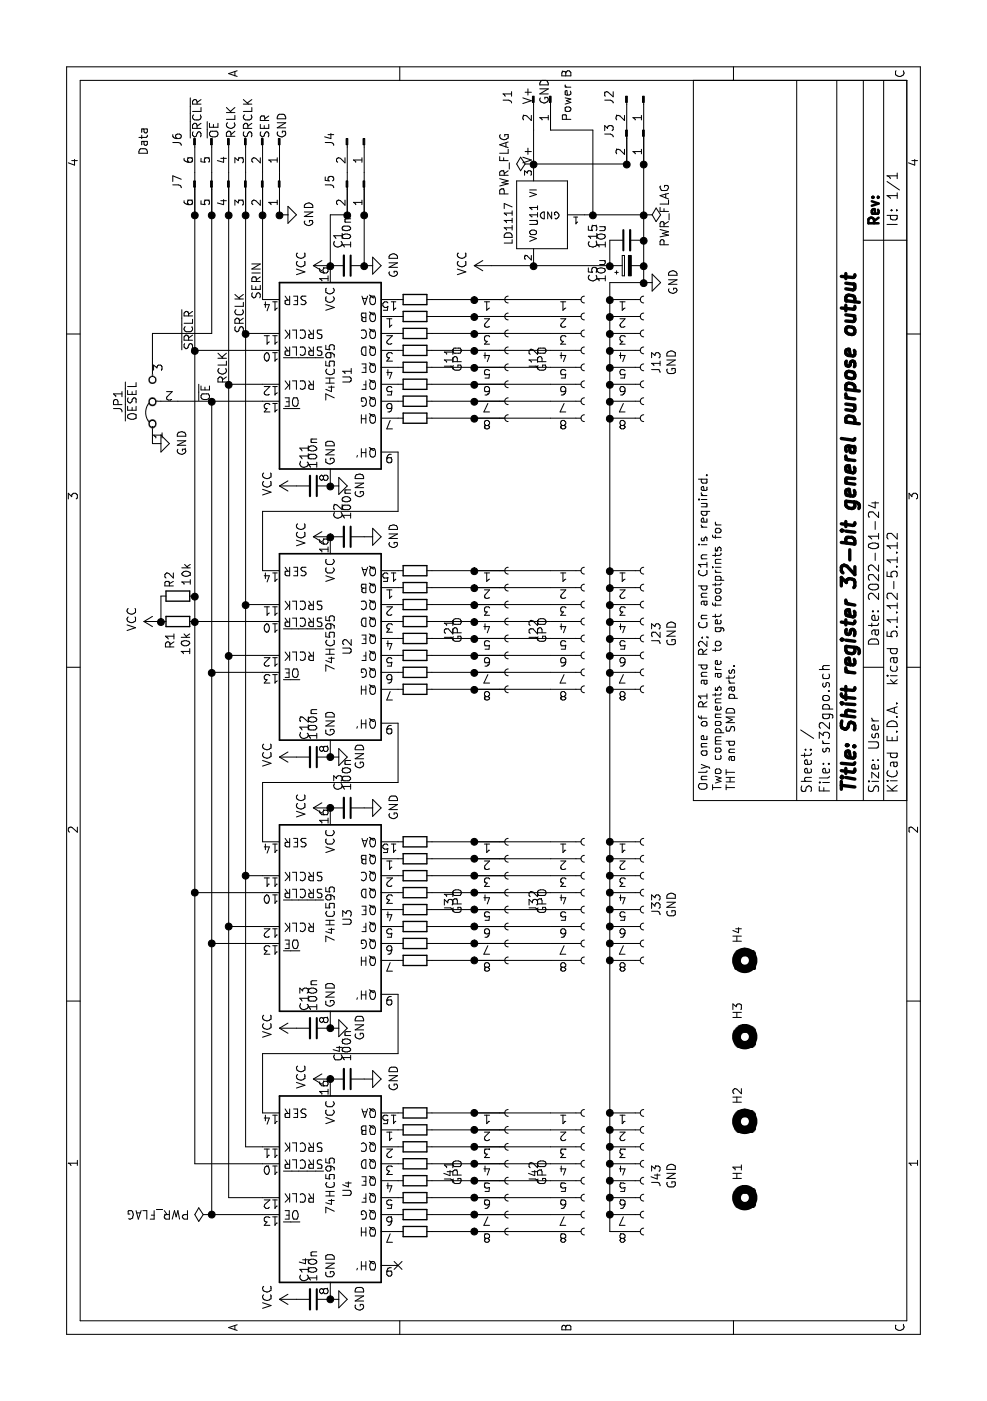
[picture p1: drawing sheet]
EESchema Schematic File Version 4
EELAYER 30 0
EELAYER END
$Descr User 8268 5827
encoding utf-8
Sheet 1 1
Title "Shift register 32-bit general purpose output"
Date "2022-01-24"
Rev ""
Comp ""
Comment1 ""
Comment2 ""
Comment3 ""
Comment4 ""
$EndDescr
$Comp
L power:GND #PWR06
U 1 1
P 3800 1950
F 0 "#PWR06" H 3800 1700 50  0001 C CNN
F 1 "GND" H 3805 1777 50  0000 C CNN
F 2 "" H 3800 1950 50  0001 C CNN
F 3 "" H 3800 1950 50  0001 C CNN
	1    3800 1950
	1    0    0    -1  
$EndComp
$Comp
L power:GND #PWR04
U 1 1
P 5400 1950
F 0 "#PWR04" H 5400 1700 50  0001 C CNN
F 1 "GND" H 5405 1777 50  0000 C CNN
F 2 "" H 5400 1950 50  0001 C CNN
F 3 "" H 5400 1950 50  0001 C CNN
	1    5400 1950
	1    0    0    -1  
$EndComp
$Comp
L power:PWR_FLAG #FLG02
U 1 1
P 7000 3800
F 0 "#FLG02" H 7000 3875 50  0001 C CNN
F 1 "PWR_FLAG" H 7000 3927 50  0000 C CNN
F 2 "" H 7000 3800 50  0001 C CNN
F 3 "~" H 7000 3800 50  0001 C CNN
	1    7000 3800
	-1   0    0    1   
$EndComp
Wire Wire Line
	4900 1550 5250 1550
Wire Wire Line
	5250 1550 5250 2350
Wire Wire Line
	4700 1450 4700 1550
Wire Wire Line
	6300 1550 6300 1450
Connection ~ 6300 1450
Wire Wire Line
	4600 1550 4600 1150
Wire Wire Line
	6200 1150 6200 1550
Wire Wire Line
	4400 1550 4400 1350
Wire Wire Line
	6000 1550 6000 1350
Connection ~ 6000 1350
Wire Wire Line
	4300 1550 4300 1250
Wire Wire Line
	4300 1250 5900 1250
$Comp
L Device:C_Small C1
U 1 1
P 6700 2050
F 0 "C1" H 6800 2000 50  0000 L CNN
F 1 "100n" H 6800 2050 50  0000 L CNN
F 2 "Capacitor_THT:C_Disc_D3.0mm_W2.0mm_P2.50mm" H 6700 2050 50  0001 C CNN
F 3 "~" H 6700 2050 50  0001 C CNN
	1    6700 2050
	1    0    0    1   
$EndComp
$Comp
L Device:CP_Small C5
U 1 1
P 6700 3700
F 0 "C5" H 6600 3900 50  0000 L CNN
F 1 "10u" H 6600 3850 50  0000 L CNN
F 2 "Capacitor_THT:CP_Radial_D5.0mm_P2.50mm" H 6700 3700 50  0001 C CNN
F 3 "~" H 6700 3700 50  0001 C CNN
	1    6700 3700
	1    0    0    -1  
$EndComp
$Comp
L power:GND #PWR0103
U 1 1
P 6600 3800
F 0 "#PWR0103" H 6600 3550 50  0001 C CNN
F 1 "GND" H 6605 3627 50  0000 C CNN
F 2 "" H 6600 3800 50  0001 C CNN
F 3 "" H 6600 3800 50  0001 C CNN
	1    6600 3800
	1    0    0    -1  
$EndComp
$Comp
L Mechanical:MountingHole H1
U 1 1
P 1200 4400
F 0 "H1" H 1300 4446 50  0000 L CNN
F 1 "~" H 1300 4355 50  0000 L CNN
F 2 "MountingHole:MountingHole_3mm_Pad" H 1200 4400 50  0001 C CNN
F 3 "~" H 1200 4400 50  0001 C CNN
	1    1200 4400
	1    0    0    -1  
$EndComp
$Comp
L Mechanical:MountingHole H2
U 1 1
P 1650 4400
F 0 "H2" H 1750 4446 50  0000 L CNN
F 1 "~" H 1750 4355 50  0000 L CNN
F 2 "MountingHole:MountingHole_3mm_Pad" H 1650 4400 50  0001 C CNN
F 3 "~" H 1650 4400 50  0001 C CNN
	1    1650 4400
	1    0    0    -1  
$EndComp
$Comp
L power:GND #PWR0104
U 1 1
P 5650 900
F 0 "#PWR0104" H 5650 650 50  0001 C CNN
F 1 "GND" H 5655 727 50  0000 C CNN
F 2 "" H 5650 900 50  0001 C CNN
F 3 "" H 5650 900 50  0001 C CNN
	1    5650 900 
	1    0    0    -1  
$EndComp
Text Notes 7650 3250 0    50   ~ 0
GND
Text Notes 7650 3150 0    50   ~ 0
V+
Text Notes 7450 1600 0    50   ~ 0
SER
Text Notes 7450 1500 0    50   ~ 0
SRCLK
Text Notes 7450 1400 0    50   ~ 0
RCLK
Text Notes 7450 1200 0    50   ~ 0
~SRCLR
Text Notes 7450 1300 0    50   ~ 0
~OE~
$Comp
L Mechanical:MountingHole H3
U 1 1
P 2150 4400
F 0 "H3" H 2250 4446 50  0000 L CNN
F 1 "~" H 2250 4355 50  0000 L CNN
F 2 "MountingHole:MountingHole_3mm_Pad" H 2150 4400 50  0001 C CNN
F 3 "~" H 2150 4400 50  0001 C CNN
	1    2150 4400
	1    0    0    -1  
$EndComp
$Comp
L Jumper:Jumper_3_Bridged12 JP1
U 1 1
P 5900 900
F 0 "JP1" H 5900 1104 50  0000 C CNN
F 1 "~OESEL" H 5900 1013 50  0000 C CNN
F 2 "Connector_PinHeader_2.54mm:PinHeader_1x03_P2.54mm_Vertical" H 5900 900 50  0001 C CNN
F 3 "~" H 5900 900 50  0001 C CNN
	1    5900 900 
	1    0    0    -1  
$EndComp
Connection ~ 5900 1250
$Comp
L Mechanical:MountingHole H4
U 1 1
P 2600 4400
F 0 "H4" H 2700 4446 50  0000 L CNN
F 1 "~" H 2700 4355 50  0000 L CNN
F 2 "MountingHole:MountingHole_3mm_Pad" H 2600 4400 50  0001 C CNN
F 3 "~" H 2600 4400 50  0001 C CNN
	1    2600 4400
	1    0    0    -1  
$EndComp
$Comp
L 74xx:74LS595 U2
U 1 1
P 4500 1950
F 0 "U2" V 4600 1850 50  0000 L CNN
F 1 "74HC595" V 4500 1750 50  0000 L CNN
F 2 "Package_DIP:DIP-16_W7.62mm" H 4500 1950 50  0001 C CNN
F 3 "http://www.ti.com/lit/gpn/sn74ls595" H 4500 1950 50  0001 C CNN
	1    4500 1950
	0    1    1    0   
$EndComp
$Comp
L Device:C_Small C2
U 1 1
P 5100 2050
F 0 "C2" H 5200 2000 50  0000 L CNN
F 1 "100n" H 5200 2050 50  0000 L CNN
F 2 "Capacitor_THT:C_Disc_D3.0mm_W2.0mm_P2.50mm" H 5100 2050 50  0001 C CNN
F 3 "~" H 5100 2050 50  0001 C CNN
	1    5100 2050
	1    0    0    1   
$EndComp
$Comp
L power:GND #PWR0101
U 1 1
P 5100 2150
F 0 "#PWR0101" H 5100 1900 50  0001 C CNN
F 1 "GND" H 5105 1977 50  0000 C CNN
F 2 "" H 5100 2150 50  0001 C CNN
F 3 "" H 5100 2150 50  0001 C CNN
	1    5100 2150
	1    0    0    -1  
$EndComp
$Comp
L power:GND #PWR0106
U 1 1
P 6700 2150
F 0 "#PWR0106" H 6700 1900 50  0001 C CNN
F 1 "GND" H 6705 1977 50  0000 C CNN
F 2 "" H 6700 2150 50  0001 C CNN
F 3 "" H 6700 2150 50  0001 C CNN
	1    6700 2150
	1    0    0    -1  
$EndComp
$Comp
L power:GND #PWR0107
U 1 1
P 600 1950
F 0 "#PWR0107" H 600 1700 50  0001 C CNN
F 1 "GND" H 605 1777 50  0000 C CNN
F 2 "" H 600 1950 50  0001 C CNN
F 3 "" H 600 1950 50  0001 C CNN
	1    600  1950
	1    0    0    -1  
$EndComp
$Comp
L power:GND #PWR0108
U 1 1
P 2200 1950
F 0 "#PWR0108" H 2200 1700 50  0001 C CNN
F 1 "GND" H 2205 1777 50  0000 C CNN
F 2 "" H 2200 1950 50  0001 C CNN
F 3 "" H 2200 1950 50  0001 C CNN
	1    2200 1950
	1    0    0    -1  
$EndComp
Wire Wire Line
	1700 1550 2050 1550
Wire Wire Line
	2050 1550 2050 2350
Wire Wire Line
	1500 1450 1500 1550
Wire Wire Line
	3100 1550 3100 1450
Connection ~ 3100 1450
Wire Wire Line
	1400 1550 1400 1150
Wire Wire Line
	3000 1150 3000 1550
Wire Wire Line
	1200 1550 1200 1350
Wire Wire Line
	2800 1550 2800 1350
Connection ~ 2800 1350
Wire Wire Line
	1100 1550 1100 1250
Wire Wire Line
	2700 1550 2700 1250
Wire Wire Line
	1100 1250 2700 1250
Wire Wire Line
	1200 1350 2800 1350
Wire Wire Line
	2050 2350 2400 2350
Wire Wire Line
	1400 1150 3000 1150
Wire Wire Line
	3300 1550 3650 1550
Connection ~ 2700 1250
NoConn ~ 800  2350
$Comp
L 74xx:74LS595 U4
U 1 1
P 1300 1950
F 0 "U4" V 1400 1850 50  0000 L CNN
F 1 "74HC595" V 1300 1750 50  0000 L CNN
F 2 "Package_DIP:DIP-16_W7.62mm" H 1300 1950 50  0001 C CNN
F 3 "http://www.ti.com/lit/gpn/sn74ls595" H 1300 1950 50  0001 C CNN
	1    1300 1950
	0    1    1    0   
$EndComp
$Comp
L Device:C_Small C4
U 1 1
P 1900 2050
F 0 "C4" H 2000 2000 50  0000 L CNN
F 1 "100n" H 2000 2050 50  0000 L CNN
F 2 "Capacitor_THT:C_Disc_D3.0mm_W2.0mm_P2.50mm" H 1900 2050 50  0001 C CNN
F 3 "~" H 1900 2050 50  0001 C CNN
	1    1900 2050
	1    0    0    1   
$EndComp
$Comp
L power:GND #PWR0109
U 1 1
P 1900 2150
F 0 "#PWR0109" H 1900 1900 50  0001 C CNN
F 1 "GND" H 1905 1977 50  0000 C CNN
F 2 "" H 1900 2150 50  0001 C CNN
F 3 "" H 1900 2150 50  0001 C CNN
	1    1900 2150
	1    0    0    -1  
$EndComp
$Comp
L 74xx:74LS595 U3
U 1 1
P 2900 1950
F 0 "U3" V 3000 1850 50  0000 L CNN
F 1 "74HC595" V 2900 1750 50  0000 L CNN
F 2 "Package_DIP:DIP-16_W7.62mm" H 2900 1950 50  0001 C CNN
F 3 "http://www.ti.com/lit/gpn/sn74ls595" H 2900 1950 50  0001 C CNN
	1    2900 1950
	0    1    1    0   
$EndComp
$Comp
L power:GND #PWR0111
U 1 1
P 3500 2150
F 0 "#PWR0111" H 3500 1900 50  0001 C CNN
F 1 "GND" H 3505 1977 50  0000 C CNN
F 2 "" H 3500 2150 50  0001 C CNN
F 3 "" H 3500 2150 50  0001 C CNN
	1    3500 2150
	1    0    0    -1  
$EndComp
Connection ~ 3000 1150
Wire Wire Line
	3650 1550 3650 2350
Wire Wire Line
	3650 2350 4000 2350
Wire Wire Line
	3100 1450 1500 1450
Wire Wire Line
	3000 1150 4600 1150
Connection ~ 4600 1150
Connection ~ 6200 1150
Wire Wire Line
	2700 1250 4300 1250
Connection ~ 4300 1250
Wire Wire Line
	2800 1350 4400 1350
Connection ~ 4400 1350
Connection ~ 4700 1450
Wire Wire Line
	3100 1450 4700 1450
Wire Wire Line
	7000 1250 6300 1250
Wire Wire Line
	5900 1050 5900 1250
Connection ~ 6700 2150
$Comp
L Device:C_Small C3
U 1 1
P 3500 2050
F 0 "C3" H 3600 2000 50  0000 L CNN
F 1 "100n" H 3600 2050 50  0000 L CNN
F 2 "Capacitor_THT:C_Disc_D3.0mm_W2.0mm_P2.50mm" H 3500 2050 50  0001 C CNN
F 3 "~" H 3500 2050 50  0001 C CNN
	1    3500 2050
	1    0    0    1   
$EndComp
Wire Wire Line
	6300 1450 7000 1450
Wire Wire Line
	6000 1350 7000 1350
Wire Wire Line
	6200 1150 7000 1150
Wire Wire Line
	4400 1350 6000 1350
Wire Wire Line
	4700 1450 6300 1450
Wire Wire Line
	4600 1150 4750 1150
Wire Wire Line
	6300 900  6300 1250
Wire Wire Line
	6500 1550 7000 1550
Wire Wire Line
	5250 2350 5600 2350
$Comp
L Device:R_Small R11
U 1 1
P 6500 2450
F 0 "R11" H 6559 2496 50  0001 L CNN
F 1 "~" H 6559 2405 50  0000 L CNN
F 2 "Resistor_THT:R_Axial_DIN0207_L6.3mm_D2.5mm_P10.16mm_Horizontal" H 6500 2450 50  0001 C CNN
F 3 "~" H 6500 2450 50  0001 C CNN
	1    6500 2450
	-1   0    0    -1  
$EndComp
$Comp
L Device:R_Small R12
U 1 1
P 6400 2450
F 0 "R12" H 6459 2496 50  0001 L CNN
F 1 "~" H 6459 2405 50  0000 L CNN
F 2 "Resistor_THT:R_Axial_DIN0207_L6.3mm_D2.5mm_P10.16mm_Horizontal" H 6400 2450 50  0001 C CNN
F 3 "~" H 6400 2450 50  0001 C CNN
	1    6400 2450
	-1   0    0    -1  
$EndComp
$Comp
L Device:R_Small R13
U 1 1
P 6300 2450
F 0 "R13" H 6359 2496 50  0001 L CNN
F 1 "~" H 6359 2405 50  0000 L CNN
F 2 "Resistor_THT:R_Axial_DIN0207_L6.3mm_D2.5mm_P10.16mm_Horizontal" H 6300 2450 50  0001 C CNN
F 3 "~" H 6300 2450 50  0001 C CNN
	1    6300 2450
	-1   0    0    -1  
$EndComp
$Comp
L Device:R_Small R14
U 1 1
P 6200 2450
F 0 "R14" H 6259 2496 50  0001 L CNN
F 1 "~" H 6259 2405 50  0000 L CNN
F 2 "Resistor_THT:R_Axial_DIN0207_L6.3mm_D2.5mm_P10.16mm_Horizontal" H 6200 2450 50  0001 C CNN
F 3 "~" H 6200 2450 50  0001 C CNN
	1    6200 2450
	-1   0    0    -1  
$EndComp
$Comp
L Device:R_Small R15
U 1 1
P 6100 2450
F 0 "R15" H 6159 2496 50  0001 L CNN
F 1 "~" H 6159 2405 50  0000 L CNN
F 2 "Resistor_THT:R_Axial_DIN0207_L6.3mm_D2.5mm_P10.16mm_Horizontal" H 6100 2450 50  0001 C CNN
F 3 "~" H 6100 2450 50  0001 C CNN
	1    6100 2450
	-1   0    0    -1  
$EndComp
$Comp
L Device:R_Small R16
U 1 1
P 6000 2450
F 0 "R16" H 6059 2496 50  0001 L CNN
F 1 "~" H 6059 2405 50  0000 L CNN
F 2 "Resistor_THT:R_Axial_DIN0207_L6.3mm_D2.5mm_P10.16mm_Horizontal" H 6000 2450 50  0001 C CNN
F 3 "~" H 6000 2450 50  0001 C CNN
	1    6000 2450
	-1   0    0    -1  
$EndComp
$Comp
L Device:R_Small R17
U 1 1
P 5900 2450
F 0 "R17" H 5959 2496 50  0001 L CNN
F 1 "~" H 5959 2405 50  0000 L CNN
F 2 "Resistor_THT:R_Axial_DIN0207_L6.3mm_D2.5mm_P10.16mm_Horizontal" H 5900 2450 50  0001 C CNN
F 3 "~" H 5900 2450 50  0001 C CNN
	1    5900 2450
	-1   0    0    -1  
$EndComp
$Comp
L Device:R_Small R18
U 1 1
P 5800 2450
F 0 "R18" H 5859 2496 50  0001 L CNN
F 1 "~" H 5859 2405 50  0000 L CNN
F 2 "Resistor_THT:R_Axial_DIN0207_L6.3mm_D2.5mm_P10.16mm_Horizontal" H 5800 2450 50  0001 C CNN
F 3 "~" H 5800 2450 50  0001 C CNN
	1    5800 2450
	-1   0    0    -1  
$EndComp
$Comp
L Device:R_Small R28
U 1 1
P 4200 2450
F 0 "R28" H 4259 2496 50  0001 L CNN
F 1 "~" H 4259 2405 50  0000 L CNN
F 2 "Resistor_THT:R_Axial_DIN0207_L6.3mm_D2.5mm_P10.16mm_Horizontal" H 4200 2450 50  0001 C CNN
F 3 "~" H 4200 2450 50  0001 C CNN
	1    4200 2450
	1    0    0    -1  
$EndComp
$Comp
L Device:R_Small R27
U 1 1
P 4300 2450
F 0 "R27" H 4359 2496 50  0001 L CNN
F 1 "~" H 4359 2405 50  0000 L CNN
F 2 "Resistor_THT:R_Axial_DIN0207_L6.3mm_D2.5mm_P10.16mm_Horizontal" H 4300 2450 50  0001 C CNN
F 3 "~" H 4300 2450 50  0001 C CNN
	1    4300 2450
	1    0    0    -1  
$EndComp
$Comp
L Device:R_Small R26
U 1 1
P 4400 2450
F 0 "R26" H 4459 2496 50  0001 L CNN
F 1 "~" H 4459 2405 50  0000 L CNN
F 2 "Resistor_THT:R_Axial_DIN0207_L6.3mm_D2.5mm_P10.16mm_Horizontal" H 4400 2450 50  0001 C CNN
F 3 "~" H 4400 2450 50  0001 C CNN
	1    4400 2450
	1    0    0    -1  
$EndComp
$Comp
L Device:R_Small R25
U 1 1
P 4500 2450
F 0 "R25" H 4559 2496 50  0001 L CNN
F 1 "~" H 4559 2405 50  0000 L CNN
F 2 "Resistor_THT:R_Axial_DIN0207_L6.3mm_D2.5mm_P10.16mm_Horizontal" H 4500 2450 50  0001 C CNN
F 3 "~" H 4500 2450 50  0001 C CNN
	1    4500 2450
	1    0    0    -1  
$EndComp
$Comp
L Device:R_Small R24
U 1 1
P 4600 2450
F 0 "R24" H 4659 2496 50  0001 L CNN
F 1 "~" H 4659 2405 50  0000 L CNN
F 2 "Resistor_THT:R_Axial_DIN0207_L6.3mm_D2.5mm_P10.16mm_Horizontal" H 4600 2450 50  0001 C CNN
F 3 "~" H 4600 2450 50  0001 C CNN
	1    4600 2450
	1    0    0    -1  
$EndComp
$Comp
L Device:R_Small R23
U 1 1
P 4700 2450
F 0 "R23" H 4759 2496 50  0001 L CNN
F 1 "~" H 4759 2405 50  0000 L CNN
F 2 "Resistor_THT:R_Axial_DIN0207_L6.3mm_D2.5mm_P10.16mm_Horizontal" H 4700 2450 50  0001 C CNN
F 3 "~" H 4700 2450 50  0001 C CNN
	1    4700 2450
	1    0    0    -1  
$EndComp
$Comp
L Device:R_Small R22
U 1 1
P 4800 2450
F 0 "R22" H 4859 2496 50  0001 L CNN
F 1 "~" H 4859 2405 50  0000 L CNN
F 2 "Resistor_THT:R_Axial_DIN0207_L6.3mm_D2.5mm_P10.16mm_Horizontal" H 4800 2450 50  0001 C CNN
F 3 "~" H 4800 2450 50  0001 C CNN
	1    4800 2450
	1    0    0    -1  
$EndComp
$Comp
L Device:R_Small R21
U 1 1
P 4900 2450
F 0 "R21" H 4959 2496 50  0001 L CNN
F 1 "~" H 4959 2405 50  0000 L CNN
F 2 "Resistor_THT:R_Axial_DIN0207_L6.3mm_D2.5mm_P10.16mm_Horizontal" H 4900 2450 50  0001 C CNN
F 3 "~" H 4900 2450 50  0001 C CNN
	1    4900 2450
	1    0    0    -1  
$EndComp
$Comp
L Device:R_Small R31
U 1 1
P 3300 2450
F 0 "R31" H 3359 2496 50  0001 L CNN
F 1 "~" H 3359 2405 50  0000 L CNN
F 2 "Resistor_THT:R_Axial_DIN0207_L6.3mm_D2.5mm_P10.16mm_Horizontal" H 3300 2450 50  0001 C CNN
F 3 "~" H 3300 2450 50  0001 C CNN
	1    3300 2450
	-1   0    0    -1  
$EndComp
$Comp
L Device:R_Small R32
U 1 1
P 3200 2450
F 0 "R32" H 3259 2496 50  0001 L CNN
F 1 "~" H 3259 2405 50  0000 L CNN
F 2 "Resistor_THT:R_Axial_DIN0207_L6.3mm_D2.5mm_P10.16mm_Horizontal" H 3200 2450 50  0001 C CNN
F 3 "~" H 3200 2450 50  0001 C CNN
	1    3200 2450
	-1   0    0    -1  
$EndComp
$Comp
L Device:R_Small R33
U 1 1
P 3100 2450
F 0 "R33" H 3159 2496 50  0001 L CNN
F 1 "~" H 3159 2405 50  0000 L CNN
F 2 "Resistor_THT:R_Axial_DIN0207_L6.3mm_D2.5mm_P10.16mm_Horizontal" H 3100 2450 50  0001 C CNN
F 3 "~" H 3100 2450 50  0001 C CNN
	1    3100 2450
	-1   0    0    -1  
$EndComp
$Comp
L Device:R_Small R34
U 1 1
P 3000 2450
F 0 "R34" H 3059 2496 50  0001 L CNN
F 1 "~" H 3059 2405 50  0000 L CNN
F 2 "Resistor_THT:R_Axial_DIN0207_L6.3mm_D2.5mm_P10.16mm_Horizontal" H 3000 2450 50  0001 C CNN
F 3 "~" H 3000 2450 50  0001 C CNN
	1    3000 2450
	-1   0    0    -1  
$EndComp
$Comp
L Device:R_Small R35
U 1 1
P 2900 2450
F 0 "R35" H 2959 2496 50  0001 L CNN
F 1 "~" H 2959 2405 50  0000 L CNN
F 2 "Resistor_THT:R_Axial_DIN0207_L6.3mm_D2.5mm_P10.16mm_Horizontal" H 2900 2450 50  0001 C CNN
F 3 "~" H 2900 2450 50  0001 C CNN
	1    2900 2450
	-1   0    0    -1  
$EndComp
$Comp
L Device:R_Small R36
U 1 1
P 2800 2450
F 0 "R36" H 2859 2496 50  0001 L CNN
F 1 "~" H 2859 2405 50  0000 L CNN
F 2 "Resistor_THT:R_Axial_DIN0207_L6.3mm_D2.5mm_P10.16mm_Horizontal" H 2800 2450 50  0001 C CNN
F 3 "~" H 2800 2450 50  0001 C CNN
	1    2800 2450
	-1   0    0    -1  
$EndComp
$Comp
L Device:R_Small R37
U 1 1
P 2700 2450
F 0 "R37" H 2759 2496 50  0001 L CNN
F 1 "~" H 2759 2405 50  0000 L CNN
F 2 "Resistor_THT:R_Axial_DIN0207_L6.3mm_D2.5mm_P10.16mm_Horizontal" H 2700 2450 50  0001 C CNN
F 3 "~" H 2700 2450 50  0001 C CNN
	1    2700 2450
	-1   0    0    -1  
$EndComp
$Comp
L Device:R_Small R38
U 1 1
P 2600 2450
F 0 "R38" H 2659 2496 50  0001 L CNN
F 1 "~" H 2659 2405 50  0000 L CNN
F 2 "Resistor_THT:R_Axial_DIN0207_L6.3mm_D2.5mm_P10.16mm_Horizontal" H 2600 2450 50  0001 C CNN
F 3 "~" H 2600 2450 50  0001 C CNN
	1    2600 2450
	-1   0    0    -1  
$EndComp
$Comp
L Device:R_Small R48
U 1 1
P 1000 2450
F 0 "R48" H 1059 2496 50  0001 L CNN
F 1 "~" H 1059 2405 50  0000 L CNN
F 2 "Resistor_THT:R_Axial_DIN0207_L6.3mm_D2.5mm_P10.16mm_Horizontal" H 1000 2450 50  0001 C CNN
F 3 "~" H 1000 2450 50  0001 C CNN
	1    1000 2450
	1    0    0    -1  
$EndComp
$Comp
L Device:R_Small R47
U 1 1
P 1100 2450
F 0 "R47" H 1159 2496 50  0001 L CNN
F 1 "~" H 1159 2405 50  0000 L CNN
F 2 "Resistor_THT:R_Axial_DIN0207_L6.3mm_D2.5mm_P10.16mm_Horizontal" H 1100 2450 50  0001 C CNN
F 3 "~" H 1100 2450 50  0001 C CNN
	1    1100 2450
	1    0    0    -1  
$EndComp
$Comp
L Device:R_Small R46
U 1 1
P 1200 2450
F 0 "R46" H 1259 2496 50  0001 L CNN
F 1 "~" H 1259 2405 50  0000 L CNN
F 2 "Resistor_THT:R_Axial_DIN0207_L6.3mm_D2.5mm_P10.16mm_Horizontal" H 1200 2450 50  0001 C CNN
F 3 "~" H 1200 2450 50  0001 C CNN
	1    1200 2450
	1    0    0    -1  
$EndComp
$Comp
L Device:R_Small R45
U 1 1
P 1300 2450
F 0 "R45" H 1359 2496 50  0001 L CNN
F 1 "~" H 1359 2405 50  0000 L CNN
F 2 "Resistor_THT:R_Axial_DIN0207_L6.3mm_D2.5mm_P10.16mm_Horizontal" H 1300 2450 50  0001 C CNN
F 3 "~" H 1300 2450 50  0001 C CNN
	1    1300 2450
	1    0    0    -1  
$EndComp
$Comp
L Device:R_Small R44
U 1 1
P 1400 2450
F 0 "R44" H 1459 2496 50  0001 L CNN
F 1 "~" H 1459 2405 50  0000 L CNN
F 2 "Resistor_THT:R_Axial_DIN0207_L6.3mm_D2.5mm_P10.16mm_Horizontal" H 1400 2450 50  0001 C CNN
F 3 "~" H 1400 2450 50  0001 C CNN
	1    1400 2450
	1    0    0    -1  
$EndComp
$Comp
L Device:R_Small R43
U 1 1
P 1500 2450
F 0 "R43" H 1559 2496 50  0001 L CNN
F 1 "~" H 1559 2405 50  0000 L CNN
F 2 "Resistor_THT:R_Axial_DIN0207_L6.3mm_D2.5mm_P10.16mm_Horizontal" H 1500 2450 50  0001 C CNN
F 3 "~" H 1500 2450 50  0001 C CNN
	1    1500 2450
	1    0    0    -1  
$EndComp
$Comp
L Device:R_Small R42
U 1 1
P 1600 2450
F 0 "R42" H 1659 2496 50  0001 L CNN
F 1 "~" H 1659 2405 50  0000 L CNN
F 2 "Resistor_THT:R_Axial_DIN0207_L6.3mm_D2.5mm_P10.16mm_Horizontal" H 1600 2450 50  0001 C CNN
F 3 "~" H 1600 2450 50  0001 C CNN
	1    1600 2450
	1    0    0    -1  
$EndComp
$Comp
L Device:R_Small R41
U 1 1
P 1700 2450
F 0 "R41" H 1759 2496 50  0001 L CNN
F 1 "~" H 1759 2405 50  0000 L CNN
F 2 "Resistor_THT:R_Axial_DIN0207_L6.3mm_D2.5mm_P10.16mm_Horizontal" H 1700 2450 50  0001 C CNN
F 3 "~" H 1700 2450 50  0001 C CNN
	1    1700 2450
	1    0    0    -1  
$EndComp
$Comp
L Connector:Conn_01x08_Female J11
U 1 1
P 6200 3000
F 0 "J11" V 5850 2950 50  0000 C CNN
F 1 "GPO" V 5900 2950 50  0000 C CNN
F 2 "Connectors:1X08" H 6200 3000 50  0001 C CNN
F 3 "~" H 6200 3000 50  0001 C CNN
	1    6200 3000
	0    1    1    0   
$EndComp
$Comp
L Connector:Conn_01x08_Female J12
U 1 1
P 6200 3450
F 0 "J12" V 5900 3400 50  0000 C CNN
F 1 "GPO" V 5950 3400 50  0000 C CNN
F 2 "Connectors:1X08" H 6200 3450 50  0001 C CNN
F 3 "~" H 6200 3450 50  0001 C CNN
	1    6200 3450
	0    1    1    0   
$EndComp
Wire Wire Line
	6500 2550 6500 2800
Wire Wire Line
	6500 3250 6500 2800
Connection ~ 6500 2800
Wire Wire Line
	6400 2550 6400 2800
Wire Wire Line
	6400 2800 6400 3250
Connection ~ 6400 2800
Wire Wire Line
	6300 2550 6300 2800
Wire Wire Line
	6300 2800 6300 3250
Connection ~ 6300 2800
Wire Wire Line
	6200 2550 6200 2800
Wire Wire Line
	6200 2800 6200 3250
Connection ~ 6200 2800
Wire Wire Line
	6100 2550 6100 2800
Wire Wire Line
	6100 2800 6100 3250
Connection ~ 6100 2800
Wire Wire Line
	6000 2550 6000 2800
Wire Wire Line
	6000 2800 6000 3250
Connection ~ 6000 2800
Wire Wire Line
	5900 2550 5900 2800
Wire Wire Line
	5900 2800 5900 3250
Connection ~ 5900 2800
Wire Wire Line
	5800 2550 5800 2800
Wire Wire Line
	5800 2800 5800 3250
Connection ~ 5800 2800
$Comp
L Connector:Conn_01x08_Female J21
U 1 1
P 4600 3000
F 0 "J21" V 4250 2950 50  0000 C CNN
F 1 "GPO" V 4300 2950 50  0000 C CNN
F 2 "Connectors:1X08" H 4600 3000 50  0001 C CNN
F 3 "~" H 4600 3000 50  0001 C CNN
	1    4600 3000
	0    1    1    0   
$EndComp
$Comp
L Connector:Conn_01x08_Female J22
U 1 1
P 4600 3450
F 0 "J22" V 4300 3400 50  0000 C CNN
F 1 "GPO" V 4350 3400 50  0000 C CNN
F 2 "Connectors:1X08" H 4600 3450 50  0001 C CNN
F 3 "~" H 4600 3450 50  0001 C CNN
	1    4600 3450
	0    1    1    0   
$EndComp
Wire Wire Line
	4900 2550 4900 2800
Wire Wire Line
	4900 3250 4900 2800
Connection ~ 4900 2800
Wire Wire Line
	4800 2550 4800 2800
Wire Wire Line
	4800 2800 4800 3250
Connection ~ 4800 2800
Wire Wire Line
	4700 2550 4700 2800
Wire Wire Line
	4700 2800 4700 3250
Connection ~ 4700 2800
Wire Wire Line
	4600 2550 4600 2800
Wire Wire Line
	4600 2800 4600 3250
Connection ~ 4600 2800
Wire Wire Line
	4500 2550 4500 2800
Wire Wire Line
	4500 2800 4500 3250
Connection ~ 4500 2800
Wire Wire Line
	4400 2550 4400 2800
Wire Wire Line
	4400 2800 4400 3250
Connection ~ 4400 2800
Wire Wire Line
	4300 2550 4300 2800
Wire Wire Line
	4300 2800 4300 3250
Connection ~ 4300 2800
Wire Wire Line
	4200 2550 4200 2800
Wire Wire Line
	4200 2800 4200 3250
Connection ~ 4200 2800
$Comp
L Connector:Conn_01x08_Female J31
U 1 1
P 3000 3000
F 0 "J31" V 2650 2950 50  0000 C CNN
F 1 "GPO" V 2700 2950 50  0000 C CNN
F 2 "Connectors:1X08" H 3000 3000 50  0001 C CNN
F 3 "~" H 3000 3000 50  0001 C CNN
	1    3000 3000
	0    1    1    0   
$EndComp
$Comp
L Connector:Conn_01x08_Female J32
U 1 1
P 3000 3450
F 0 "J32" V 2700 3400 50  0000 C CNN
F 1 "GPO" V 2750 3400 50  0000 C CNN
F 2 "Connectors:1X08" H 3000 3450 50  0001 C CNN
F 3 "~" H 3000 3450 50  0001 C CNN
	1    3000 3450
	0    1    1    0   
$EndComp
Wire Wire Line
	3300 2550 3300 2800
Wire Wire Line
	3300 3250 3300 2800
Connection ~ 3300 2800
Wire Wire Line
	3200 2550 3200 2800
Wire Wire Line
	3200 2800 3200 3250
Connection ~ 3200 2800
Wire Wire Line
	3100 2550 3100 2800
Wire Wire Line
	3100 2800 3100 3250
Connection ~ 3100 2800
Wire Wire Line
	3000 2550 3000 2800
Wire Wire Line
	3000 2800 3000 3250
Connection ~ 3000 2800
Wire Wire Line
	2900 2550 2900 2800
Wire Wire Line
	2900 2800 2900 3250
Connection ~ 2900 2800
Wire Wire Line
	2800 2550 2800 2800
Wire Wire Line
	2800 2800 2800 3250
Connection ~ 2800 2800
Wire Wire Line
	2700 2550 2700 2800
Wire Wire Line
	2700 2800 2700 3250
Connection ~ 2700 2800
Wire Wire Line
	2600 2550 2600 2800
Wire Wire Line
	2600 2800 2600 3250
Connection ~ 2600 2800
$Comp
L Connector:Conn_01x08_Female J41
U 1 1
P 1400 3000
F 0 "J41" V 1050 2950 50  0000 C CNN
F 1 "GPO" V 1100 2950 50  0000 C CNN
F 2 "Connectors:1X08" H 1400 3000 50  0001 C CNN
F 3 "~" H 1400 3000 50  0001 C CNN
	1    1400 3000
	0    1    1    0   
$EndComp
$Comp
L Connector:Conn_01x08_Female J42
U 1 1
P 1400 3450
F 0 "J42" V 1100 3400 50  0000 C CNN
F 1 "GPO" V 1150 3400 50  0000 C CNN
F 2 "Connectors:1X08" H 1400 3450 50  0001 C CNN
F 3 "~" H 1400 3450 50  0001 C CNN
	1    1400 3450
	0    1    1    0   
$EndComp
Wire Wire Line
	1700 2550 1700 2800
Wire Wire Line
	1700 3250 1700 2800
Connection ~ 1700 2800
Wire Wire Line
	1600 2550 1600 2800
Wire Wire Line
	1600 2800 1600 3250
Connection ~ 1600 2800
Wire Wire Line
	1500 2550 1500 2800
Wire Wire Line
	1500 2800 1500 3250
Connection ~ 1500 2800
Wire Wire Line
	1400 2550 1400 2800
Wire Wire Line
	1400 2800 1400 3250
Connection ~ 1400 2800
Wire Wire Line
	1300 2550 1300 2800
Wire Wire Line
	1300 2800 1300 3250
Connection ~ 1300 2800
Wire Wire Line
	1200 2550 1200 2800
Wire Wire Line
	1200 2800 1200 3250
Connection ~ 1200 2800
Wire Wire Line
	1100 2550 1100 2800
Wire Wire Line
	1100 2800 1100 3250
Connection ~ 1100 2800
Wire Wire Line
	1000 2550 1000 2800
Wire Wire Line
	1000 2800 1000 3250
Connection ~ 1000 2800
$Comp
L power:PWR_FLAG #FLG0101
U 1 1
P 1100 1250
F 0 "#FLG0101" H 1100 1325 50  0001 C CNN
F 1 "PWR_FLAG" V 1100 1378 50  0000 L CNN
F 2 "" H 1100 1250 50  0001 C CNN
F 3 "~" H 1100 1250 50  0001 C CNN
	1    1100 1250
	1    0    0    -1  
$EndComp
Connection ~ 1100 1250
$Comp
L Device:R_Small R1
U 1 1
P 4600 1050
F 0 "R1" H 4659 1096 50  0000 L CNN
F 1 "10k" H 4659 1005 50  0000 L CNN
F 2 "Resistor_THT:R_Axial_DIN0207_L6.3mm_D2.5mm_P10.16mm_Horizontal" H 4600 1050 50  0001 C CNN
F 3 "~" H 4600 1050 50  0001 C CNN
	1    4600 1050
	-1   0    0    -1  
$EndComp
$Comp
L Connector:Conn_01x06_Male J7
U 1 1
P 7200 1450
F 0 "J7" H 7250 1050 50  0000 R CNN
F 1 "Data" H 7250 1850 50  0001 R CNN
F 2 "Connector_PinHeader_2.54mm:PinHeader_1x06_P2.54mm_Vertical" H 7200 1450 50  0001 C CNN
F 3 "~" H 7200 1450 50  0001 C CNN
	1    7200 1450
	-1   0    0    1   
$EndComp
Wire Wire Line
	5900 1250 5900 1550
Wire Wire Line
	6150 900  6300 900 
Connection ~ 7000 1550
Connection ~ 7000 1450
Connection ~ 7000 1350
Connection ~ 7000 1250
Connection ~ 7000 1150
$Comp
L Connector:Conn_01x02_Male J4
U 1 1
P 7450 2150
F 0 "J4" H 7500 1950 50  0000 R CNN
F 1 "Power" H 7750 2250 50  0001 R CNN
F 2 "Connector_PinHeader_2.54mm:PinHeader_1x02_P2.54mm_Vertical" H 7450 2150 50  0001 C CNN
F 3 "~" H 7450 2150 50  0001 C CNN
	1    7450 2150
	-1   0    0    1   
$EndComp
Wire Wire Line
	7000 1950 7000 2050
Wire Wire Line
	6700 1950 7000 1950
Wire Wire Line
	6700 2150 7000 2150
Wire Wire Line
	7000 2150 7250 2150
Connection ~ 7000 2150
$Comp
L Connector:Conn_01x02_Male J5
U 1 1
P 7200 2150
F 0 "J5" H 7250 1950 50  0000 R CNN
F 1 "Power" H 7500 2250 50  0001 R CNN
F 2 "Connector_PinHeader_2.54mm:PinHeader_1x02_P2.54mm_Vertical" H 7200 2150 50  0001 C CNN
F 3 "~" H 7200 2150 50  0001 C CNN
	1    7200 2150
	-1   0    0    1   
$EndComp
Connection ~ 7000 2050
$Comp
L Connector:Conn_01x02_Male J1
U 1 1
P 7700 3250
F 0 "J1" H 7750 3000 50  0000 R CNN
F 1 "Power" H 7850 3350 50  0000 R CNN
F 2 "TerminalBlock:TerminalBlock_bornier-2_P5.08mm" H 7700 3250 50  0001 C CNN
F 3 "~" H 7700 3250 50  0001 C CNN
	1    7700 3250
	-1   0    0    1   
$EndComp
Wire Wire Line
	7000 2050 7250 2050
Wire Wire Line
	6600 3800 6700 3800
Wire Wire Line
	7000 3800 7000 3500
Wire Wire Line
	6700 2900 6700 3150
$Comp
L Ken:LD1117 U11
U 1 1
P 7000 3150
F 0 "U11" H 7000 3150 45  0000 C CNN
F 1 "LD1117" H 7050 3300 45  0000 C CNN
F 2 "Package_TO_SOT_SMD:SOT-223-3_TabPin2" H 7000 3350 20  0001 C CNN
F 3 "" H 7000 3150 60  0001 C CNN
F 4 "" H 7000 3400 60  0001 C CNN "Field4"
	1    7000 3150
	-1   0    0    -1  
$EndComp
Wire Wire Line
	7300 3150 7500 3150
$Comp
L power:PWR_FLAG #FLG0102
U 1 1
P 7300 3150
F 0 "#FLG0102" H 7300 3225 50  0001 C CNN
F 1 "PWR_FLAG" H 7300 3323 50  0000 C CNN
F 2 "" H 7300 3150 50  0001 C CNN
F 3 "~" H 7300 3150 50  0001 C CNN
	1    7300 3150
	1    0    0    -1  
$EndComp
$Comp
L power:GND #PWR0115
U 1 1
P 7000 1650
F 0 "#PWR0115" H 7000 1400 50  0001 C CNN
F 1 "GND" H 7005 1477 50  0000 C CNN
F 2 "" H 7000 1650 50  0001 C CNN
F 3 "" H 7000 1650 50  0001 C CNN
	1    7000 1650
	1    0    0    -1  
$EndComp
Text Notes 7450 1700 0    50   ~ 0
GND
Wire Wire Line
	7000 1650 7250 1650
Wire Wire Line
	7000 1550 7250 1550
Wire Wire Line
	7000 1450 7250 1450
Wire Wire Line
	7000 1350 7250 1350
Wire Wire Line
	7000 1250 7250 1250
Wire Wire Line
	7000 1150 7250 1150
Connection ~ 7000 1650
Text Label 7300 3150 0    50   ~ 0
V+
$Comp
L Connector:Conn_01x06_Male J6
U 1 1
P 7450 1450
F 0 "J6" H 7500 1050 50  0000 R CNN
F 1 "Data" H 7550 850 50  0000 R CNN
F 2 "Connector_PinHeader_2.54mm:PinHeader_1x06_P2.54mm_Vertical" H 7450 1450 50  0001 C CNN
F 3 "~" H 7450 1450 50  0001 C CNN
	1    7450 1450
	-1   0    0    1   
$EndComp
$Comp
L Connector:Conn_01x02_Male J2
U 1 1
P 7700 3800
F 0 "J2" H 7750 3600 50  0000 R CNN
F 1 "Power" H 8000 3900 50  0001 R CNN
F 2 "Connector_PinHeader_2.54mm:PinHeader_1x02_P2.54mm_Vertical" H 7700 3800 50  0001 C CNN
F 3 "~" H 7700 3800 50  0001 C CNN
	1    7700 3800
	-1   0    0    1   
$EndComp
$Comp
L Connector:Conn_01x02_Male J3
U 1 1
P 7500 3800
F 0 "J3" H 7550 3600 50  0000 R CNN
F 1 "Power" H 7800 3900 50  0001 R CNN
F 2 "Connector_PinHeader_2.54mm:PinHeader_1x02_P2.54mm_Vertical" H 7500 3800 50  0001 C CNN
F 3 "~" H 7500 3800 50  0001 C CNN
	1    7500 3800
	-1   0    0    1   
$EndComp
Wire Wire Line
	7000 3800 7300 3800
Connection ~ 7300 3150
Connection ~ 6700 3150
Connection ~ 6700 3800
Wire Wire Line
	6700 3800 6850 3800
Wire Wire Line
	6700 3150 6700 3600
Wire Wire Line
	7300 3150 7300 3700
Connection ~ 7000 3800
Wire Wire Line
	7300 3700 7500 3700
Connection ~ 7300 3700
Wire Wire Line
	7300 3800 7500 3800
Connection ~ 7300 3800
$Comp
L Connector:Conn_01x08_Female J43
U 1 1
P 1400 3800
F 0 "J43" V 1473 3730 50  0000 C CNN
F 1 "GND" V 1564 3730 50  0000 C CNN
F 2 "Connectors:1X08" H 1400 3800 50  0001 C CNN
F 3 "~" H 1400 3800 50  0001 C CNN
	1    1400 3800
	0    1    1    0   
$EndComp
$Comp
L Connector:Conn_01x08_Female J33
U 1 1
P 3000 3800
F 0 "J33" V 3073 3730 50  0000 C CNN
F 1 "GND" V 3164 3730 50  0000 C CNN
F 2 "Connectors:1X08" H 3000 3800 50  0001 C CNN
F 3 "~" H 3000 3800 50  0001 C CNN
	1    3000 3800
	0    1    1    0   
$EndComp
$Comp
L Connector:Conn_01x08_Female J23
U 1 1
P 4600 3800
F 0 "J23" V 4673 3730 50  0000 C CNN
F 1 "GND" V 4764 3730 50  0000 C CNN
F 2 "Connectors:1X08" H 4600 3800 50  0001 C CNN
F 3 "~" H 4600 3800 50  0001 C CNN
	1    4600 3800
	0    1    1    0   
$EndComp
$Comp
L Connector:Conn_01x08_Female J13
U 1 1
P 6200 3800
F 0 "J13" V 6273 3730 50  0000 C CNN
F 1 "GND" V 6364 3730 50  0000 C CNN
F 2 "Connectors:1X08" H 6200 3800 50  0001 C CNN
F 3 "~" H 6200 3800 50  0001 C CNN
	1    6200 3800
	0    1    1    0   
$EndComp
Wire Wire Line
	6500 3600 6400 3600
Connection ~ 1100 3600
Wire Wire Line
	1100 3600 1000 3600
Connection ~ 1200 3600
Wire Wire Line
	1200 3600 1100 3600
Connection ~ 1300 3600
Wire Wire Line
	1300 3600 1200 3600
Connection ~ 1400 3600
Wire Wire Line
	1400 3600 1300 3600
Connection ~ 1500 3600
Wire Wire Line
	1500 3600 1400 3600
Connection ~ 1600 3600
Wire Wire Line
	1600 3600 1500 3600
Connection ~ 1700 3600
Wire Wire Line
	1700 3600 1600 3600
Connection ~ 2600 3600
Wire Wire Line
	2600 3600 1700 3600
Connection ~ 2700 3600
Wire Wire Line
	2700 3600 2600 3600
Connection ~ 2800 3600
Wire Wire Line
	2800 3600 2700 3600
Connection ~ 2900 3600
Wire Wire Line
	2900 3600 2800 3600
Connection ~ 3000 3600
Wire Wire Line
	3000 3600 2900 3600
Connection ~ 3100 3600
Wire Wire Line
	3100 3600 3000 3600
Connection ~ 3200 3600
Wire Wire Line
	3200 3600 3100 3600
Connection ~ 3300 3600
Wire Wire Line
	3300 3600 3200 3600
Connection ~ 4200 3600
Wire Wire Line
	4200 3600 3300 3600
Connection ~ 4300 3600
Wire Wire Line
	4300 3600 4200 3600
Connection ~ 4400 3600
Wire Wire Line
	4400 3600 4300 3600
Connection ~ 4500 3600
Wire Wire Line
	4500 3600 4400 3600
Connection ~ 4600 3600
Wire Wire Line
	4600 3600 4500 3600
Connection ~ 4700 3600
Wire Wire Line
	4700 3600 4600 3600
Connection ~ 4800 3600
Wire Wire Line
	4800 3600 4700 3600
Connection ~ 4900 3600
Wire Wire Line
	4900 3600 4800 3600
Connection ~ 5800 3600
Wire Wire Line
	5800 3600 4900 3600
Connection ~ 5900 3600
Wire Wire Line
	5900 3600 5800 3600
Connection ~ 6000 3600
Wire Wire Line
	6000 3600 5900 3600
Connection ~ 6100 3600
Wire Wire Line
	6100 3600 6000 3600
Connection ~ 6200 3600
Wire Wire Line
	6200 3600 6100 3600
Connection ~ 6300 3600
Wire Wire Line
	6300 3600 6200 3600
Connection ~ 6400 3600
Wire Wire Line
	6400 3600 6300 3600
Connection ~ 6600 3800
Wire Wire Line
	6500 3600 6600 3600
Connection ~ 6500 3600
Wire Wire Line
	6600 3600 6600 3800
Wire Wire Line
	7000 3500 7500 3500
Wire Wire Line
	7500 3500 7500 3250
Connection ~ 7000 3500
Wire Wire Line
	7000 3500 7000 3450
Text Notes 3600 4350 0    50   ~ 0
Only one of R1 and R2; Cn and C1n is required.\nTwo components are to get footprints for\nTHT and SMD parts.
$Comp
L Device:C_Small C15
U 1 1
P 6850 3700
F 0 "C15" H 6800 3900 50  0000 L CNN
F 1 "10u" H 6800 3850 50  0000 L CNN
F 2 "Capacitor_SMD:C_0805_2012Metric_Pad1.18x1.45mm_HandSolder" H 6850 3700 50  0001 C CNN
F 3 "~" H 6850 3700 50  0001 C CNN
	1    6850 3700
	1    0    0    -1  
$EndComp
Connection ~ 6850 3800
Wire Wire Line
	6850 3800 7000 3800
Wire Wire Line
	6850 3600 6700 3600
Connection ~ 6700 3600
Text Label 6300 1450 0    50   ~ 0
SRCLK
Text Label 6000 1350 0    50   ~ 0
RCLK
Text Label 5900 1250 0    50   ~ 0
~OE
Text Label 6500 1550 0    50   ~ 0
SERIN
Text Label 6200 1150 0    50   ~ 0
~SRCLR
$Comp
L power:VCC #PWR0102
U 1 1
P 4600 950
F 0 "#PWR0102" H 4600 800 50  0001 C CNN
F 1 "VCC" H 4615 1123 50  0000 C CNN
F 2 "" H 4600 950 50  0001 C CNN
F 3 "" H 4600 950 50  0001 C CNN
	1    4600 950 
	1    0    0    -1  
$EndComp
$Comp
L power:VCC #PWR0105
U 1 1
P 1900 1950
F 0 "#PWR0105" H 1900 1800 50  0001 C CNN
F 1 "VCC" H 1915 2123 50  0000 C CNN
F 2 "" H 1900 1950 50  0001 C CNN
F 3 "" H 1900 1950 50  0001 C CNN
	1    1900 1950
	1    0    0    -1  
$EndComp
Connection ~ 1900 1950
$Comp
L power:VCC #PWR0110
U 1 1
P 3500 1950
F 0 "#PWR0110" H 3500 1800 50  0001 C CNN
F 1 "VCC" H 3515 2123 50  0000 C CNN
F 2 "" H 3500 1950 50  0001 C CNN
F 3 "" H 3500 1950 50  0001 C CNN
	1    3500 1950
	1    0    0    -1  
$EndComp
Connection ~ 3500 1950
$Comp
L power:VCC #PWR0112
U 1 1
P 5100 1950
F 0 "#PWR0112" H 5100 1800 50  0001 C CNN
F 1 "VCC" H 5115 2123 50  0000 C CNN
F 2 "" H 5100 1950 50  0001 C CNN
F 3 "" H 5100 1950 50  0001 C CNN
	1    5100 1950
	1    0    0    -1  
$EndComp
Connection ~ 5100 1950
$Comp
L power:VCC #PWR0113
U 1 1
P 6700 1950
F 0 "#PWR0113" H 6700 1800 50  0001 C CNN
F 1 "VCC" H 6715 2123 50  0000 C CNN
F 2 "" H 6700 1950 50  0001 C CNN
F 3 "" H 6700 1950 50  0001 C CNN
	1    6700 1950
	1    0    0    -1  
$EndComp
Connection ~ 6700 1950
$Comp
L 74xx:74LS595 U1
U 1 1
P 6100 1950
F 0 "U1" V 6200 1850 50  0000 L CNN
F 1 "74HC595" V 6100 1750 50  0000 L CNN
F 2 "Package_DIP:DIP-16_W7.62mm" H 6100 1950 50  0001 C CNN
F 3 "http://www.ti.com/lit/gpn/sn74ls595" H 6100 1950 50  0001 C CNN
	1    6100 1950
	0    1    1    0   
$EndComp
$Comp
L power:VCC #PWR0114
U 1 1
P 6700 2900
F 0 "#PWR0114" H 6700 2750 50  0001 C CNN
F 1 "VCC" H 6715 3073 50  0000 C CNN
F 2 "" H 6700 2900 50  0001 C CNN
F 3 "" H 6700 2900 50  0001 C CNN
	1    6700 2900
	1    0    0    -1  
$EndComp
$Comp
L Device:C_Small C14
U 1 1
P 600 1850
F 0 "C14" H 700 1800 50  0000 L CNN
F 1 "100n" H 700 1850 50  0000 L CNN
F 2 "Capacitor_SMD:C_0805_2012Metric_Pad1.18x1.45mm_HandSolder" H 600 1850 50  0001 C CNN
F 3 "~" H 600 1850 50  0001 C CNN
	1    600  1850
	1    0    0    1   
$EndComp
Connection ~ 600  1950
$Comp
L Device:C_Small C13
U 1 1
P 2200 1850
F 0 "C13" H 2300 1800 50  0000 L CNN
F 1 "100n" H 2300 1850 50  0000 L CNN
F 2 "Capacitor_SMD:C_0805_2012Metric_Pad1.18x1.45mm_HandSolder" H 2200 1850 50  0001 C CNN
F 3 "~" H 2200 1850 50  0001 C CNN
	1    2200 1850
	1    0    0    1   
$EndComp
Connection ~ 2200 1950
$Comp
L Device:C_Small C12
U 1 1
P 3800 1850
F 0 "C12" H 3900 1800 50  0000 L CNN
F 1 "100n" H 3900 1850 50  0000 L CNN
F 2 "Capacitor_SMD:C_0805_2012Metric_Pad1.18x1.45mm_HandSolder" H 3800 1850 50  0001 C CNN
F 3 "~" H 3800 1850 50  0001 C CNN
	1    3800 1850
	1    0    0    1   
$EndComp
Connection ~ 3800 1950
$Comp
L Device:C_Small C11
U 1 1
P 5400 1850
F 0 "C11" H 5500 1800 50  0000 L CNN
F 1 "100n" H 5500 1850 50  0000 L CNN
F 2 "Capacitor_SMD:C_0805_2012Metric_Pad1.18x1.45mm_HandSolder" H 5400 1850 50  0001 C CNN
F 3 "~" H 5400 1850 50  0001 C CNN
	1    5400 1850
	1    0    0    1   
$EndComp
Connection ~ 5400 1950
$Comp
L power:VCC #PWR0116
U 1 1
P 600 1750
F 0 "#PWR0116" H 600 1600 50  0001 C CNN
F 1 "VCC" H 615 1923 50  0000 C CNN
F 2 "" H 600 1750 50  0001 C CNN
F 3 "" H 600 1750 50  0001 C CNN
	1    600  1750
	1    0    0    -1  
$EndComp
$Comp
L power:VCC #PWR0117
U 1 1
P 2200 1750
F 0 "#PWR0117" H 2200 1600 50  0001 C CNN
F 1 "VCC" H 2215 1923 50  0000 C CNN
F 2 "" H 2200 1750 50  0001 C CNN
F 3 "" H 2200 1750 50  0001 C CNN
	1    2200 1750
	1    0    0    -1  
$EndComp
$Comp
L power:VCC #PWR0118
U 1 1
P 3800 1750
F 0 "#PWR0118" H 3800 1600 50  0001 C CNN
F 1 "VCC" H 3815 1923 50  0000 C CNN
F 2 "" H 3800 1750 50  0001 C CNN
F 3 "" H 3800 1750 50  0001 C CNN
	1    3800 1750
	1    0    0    -1  
$EndComp
$Comp
L power:VCC #PWR0119
U 1 1
P 5400 1750
F 0 "#PWR0119" H 5400 1600 50  0001 C CNN
F 1 "VCC" H 5415 1923 50  0000 C CNN
F 2 "" H 5400 1750 50  0001 C CNN
F 3 "" H 5400 1750 50  0001 C CNN
	1    5400 1750
	1    0    0    -1  
$EndComp
$Comp
L Device:R_Small R2
U 1 1
P 4750 1050
F 0 "R2" H 4600 1100 50  0000 L CNN
F 1 "10k" H 4550 1000 50  0000 L CNN
F 2 "Resistor_SMD:R_0805_2012Metric_Pad1.20x1.40mm_HandSolder" H 4750 1050 50  0001 C CNN
F 3 "~" H 4750 1050 50  0001 C CNN
	1    4750 1050
	-1   0    0    -1  
$EndComp
Connection ~ 4750 1150
Wire Wire Line
	4750 1150 6200 1150
Wire Wire Line
	4750 950  4600 950 
Connection ~ 4600 950 
$EndSCHEMATC
